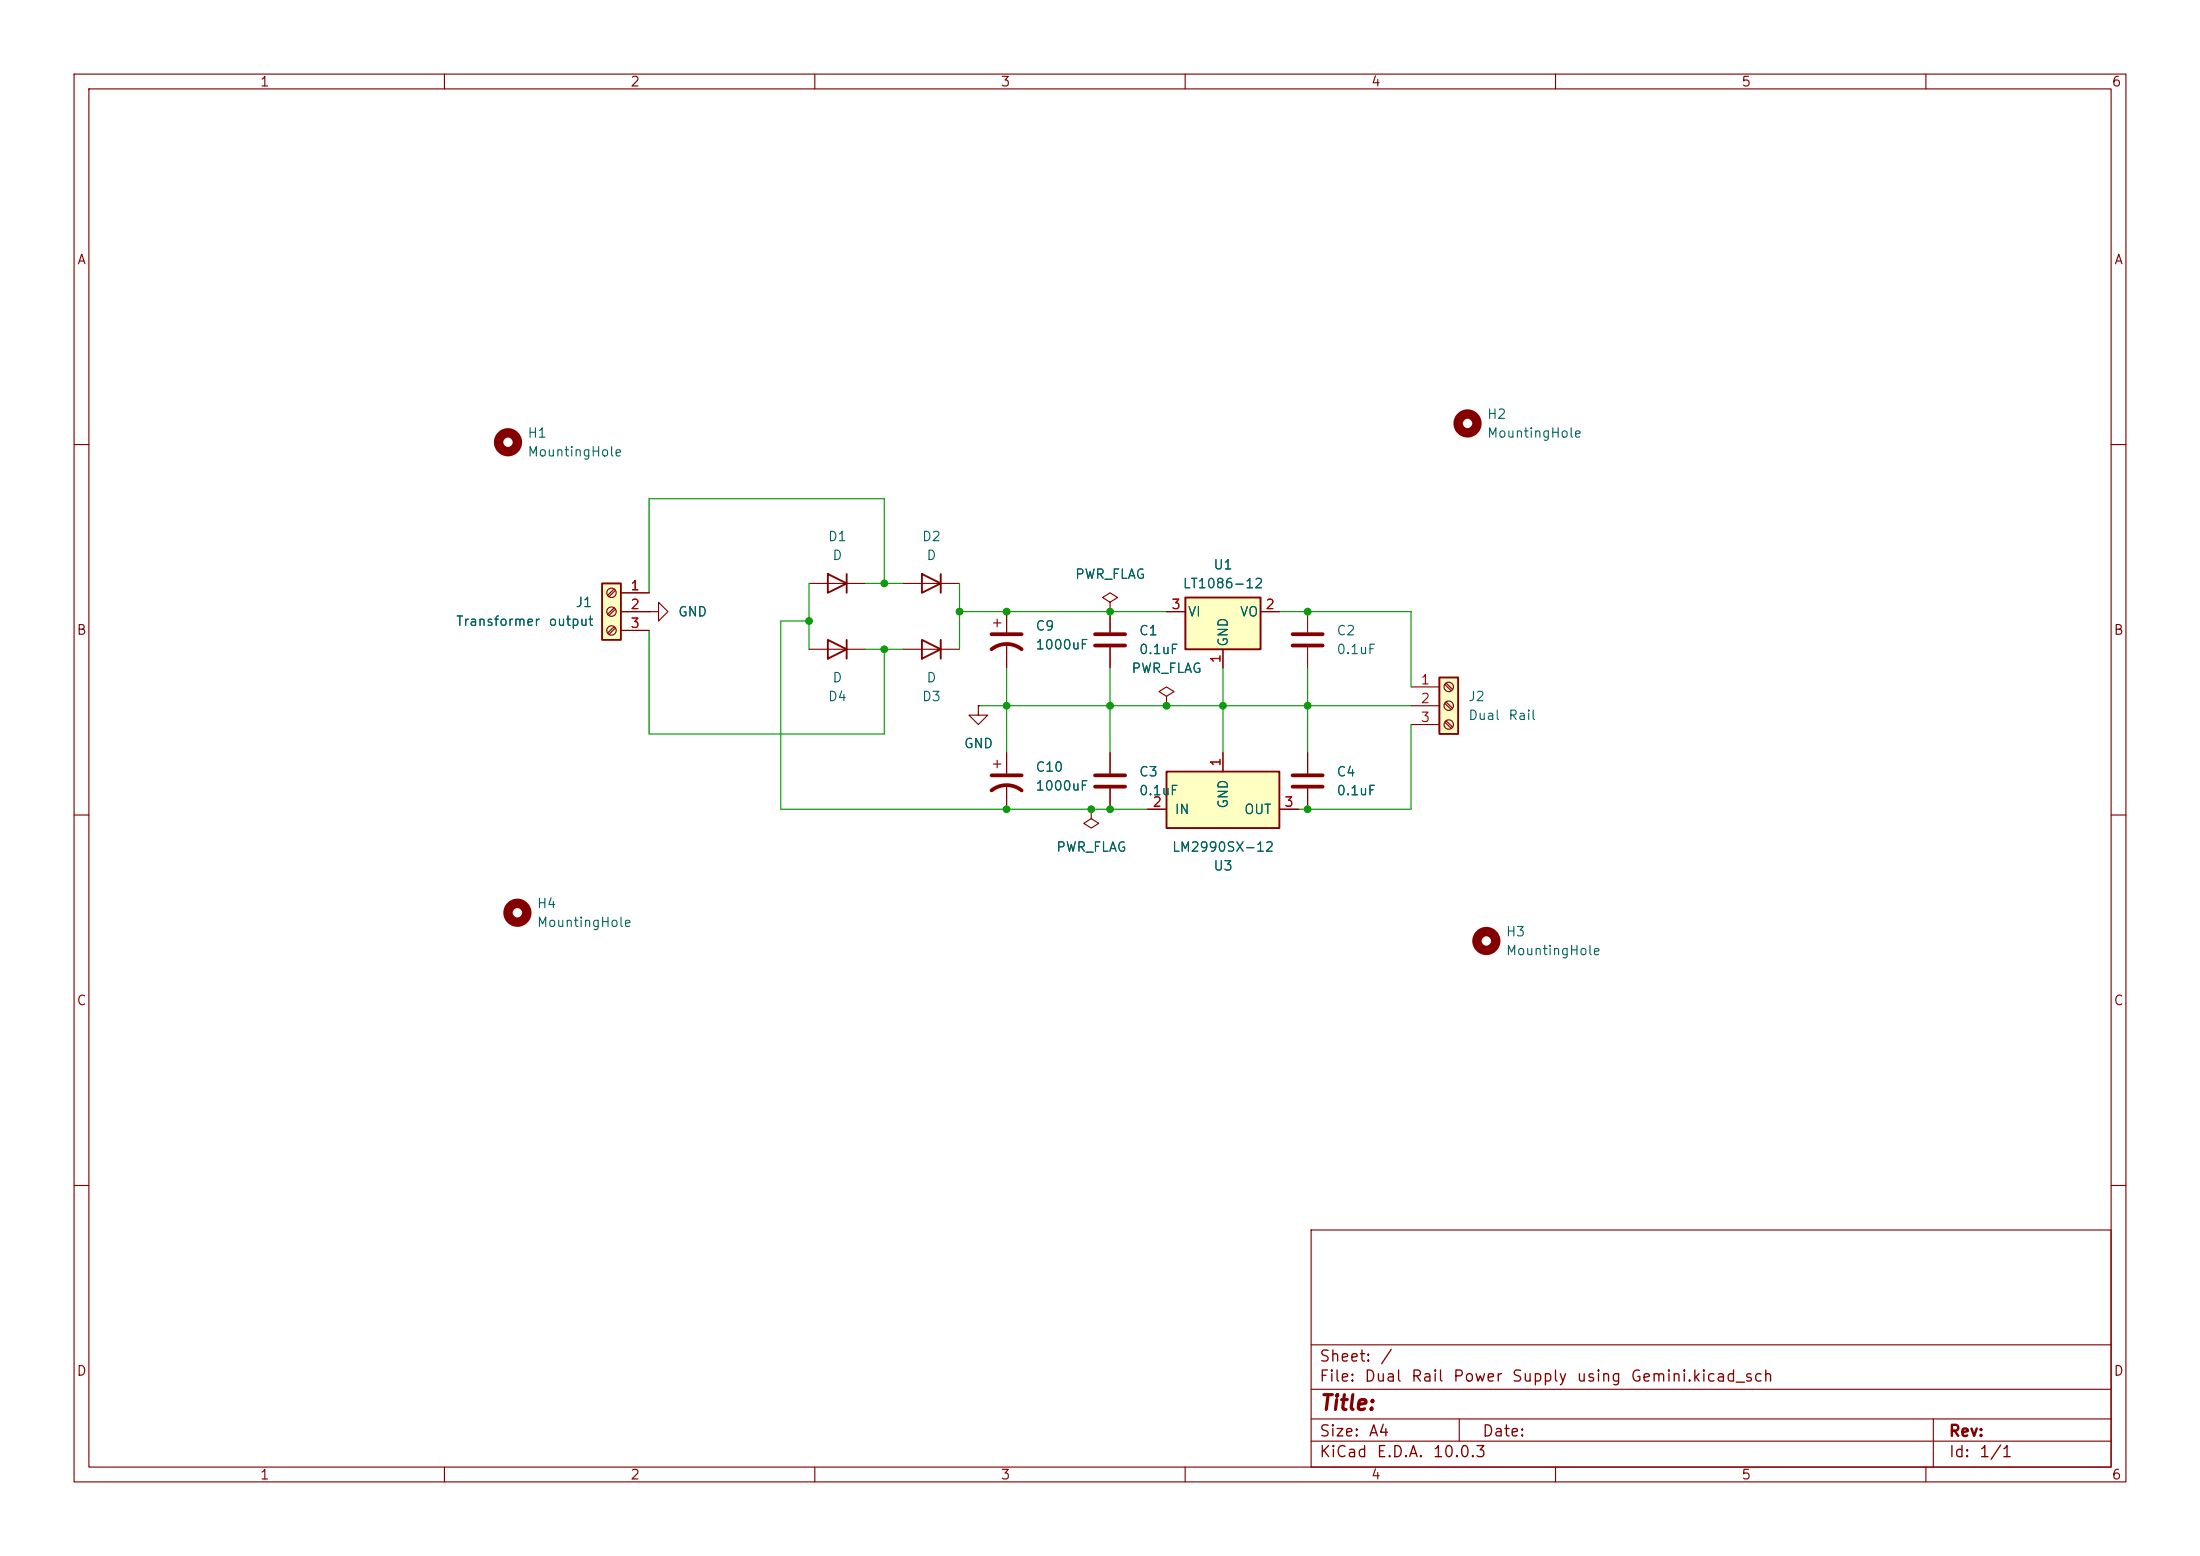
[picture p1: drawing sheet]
(kicad_sch
 (version 20260306)
 (generator "eeschema")
 (generator_version "10.0")
 (paper "A4")
 (lib_symbols
  (symbol "Connector:Screw_Terminal_01x03"
   (pin_names
    (offset 1.016) (hide yes)) (exclude_from_sim no) (in_bom yes) (on_board yes)
   (in_pos_files yes)
   (duplicate_pin_numbers_are_jumpers no)
   (property "Reference" "J" (at 0 5.08 0) (show_name no) (do_not_autoplace no) (effects (font (size 1.27 1.27))))
   (property "Value" "Screw_Terminal_01x03" (at 0 -5.08 0) (show_name no) (do_not_autoplace no) (effects (font (size 1.27 1.27))))
   (property "Footprint" "" (at 0 0 0) (show_name no) (do_not_autoplace no) (hide yes) (effects (font (size 1.27 1.27))))
   (property "Datasheet" "" (at 0 0 0) (show_name no) (do_not_autoplace no) (hide yes) (effects (font (size 1.27 1.27))))
   (property "Description" "Generic screw terminal, single row, 01x03, script generated (kicad-library-utils/schlib/autogen/connector/)" (at 0 0 0) (show_name no) (do_not_autoplace no) (hide yes) (effects (font (size 1.27 1.27))))
   (symbol "Screw_Terminal_01x03_1_1"
    (rectangle (start -1.27 3.81) (end 1.27 -3.81) (stroke (width 0.254) (type default)) (fill (type background)))
    (polyline (pts (xy -0.5334 2.8702) (xy 0.3302 2.032)) (stroke (width 0.1524) (type default)) (fill (type none)))
    (polyline (pts (xy -0.5334 0.3302) (xy 0.3302 -0.508)) (stroke (width 0.1524) (type default)) (fill (type none)))
    (polyline (pts (xy -0.5334 -2.2098) (xy 0.3302 -3.048)) (stroke (width 0.1524) (type default)) (fill (type none)))
    (polyline (pts (xy -0.3556 3.048) (xy 0.508 2.2098)) (stroke (width 0.1524) (type default)) (fill (type none)))
    (polyline (pts (xy -0.3556 0.508) (xy 0.508 -0.3302)) (stroke (width 0.1524) (type default)) (fill (type none)))
    (polyline (pts (xy -0.3556 -2.032) (xy 0.508 -2.8702)) (stroke (width 0.1524) (type default)) (fill (type none)))
    (circle (center 0 2.54) (radius 0.635) (stroke (width 0.1524) (type default)) (fill (type none)))
    (circle (center 0 0) (radius 0.635) (stroke (width 0.1524) (type default)) (fill (type none)))
    (circle (center 0 -2.54) (radius 0.635) (stroke (width 0.1524) (type default)) (fill (type none)))
    (pin passive line (at -5.08 2.54 0) (length 3.81) (name "Pin_1" (effects (font (size 1.27 1.27)))) (number "1" (effects (font (size 1.27 1.27)))))
    (pin passive line (at -5.08 0 0) (length 3.81) (name "Pin_2" (effects (font (size 1.27 1.27)))) (number "2" (effects (font (size 1.27 1.27)))))
    (pin passive line (at -5.08 -2.54 0) (length 3.81) (name "Pin_3" (effects (font (size 1.27 1.27)))) (number "3" (effects (font (size 1.27 1.27))))))
   (embedded_fonts no))
  (symbol "Device:C"
   (pin_numbers (hide yes))
   (pin_names
    (offset 0.254)) (exclude_from_sim no) (in_bom yes) (on_board yes)
   (in_pos_files yes)
   (duplicate_pin_numbers_are_jumpers no)
   (property "Reference" "C" (at 0.635 2.54 0) (show_name no) (do_not_autoplace no) (effects (font (size 1.27 1.27)) (justify left)))
   (property "Value" "C" (at 0.635 -2.54 0) (show_name no) (do_not_autoplace no) (effects (font (size 1.27 1.27)) (justify left)))
   (property "Footprint" "" (at 0.9652 -3.81 0) (show_name no) (do_not_autoplace no) (hide yes) (effects (font (size 1.27 1.27))))
   (property "Datasheet" "" (at 0 0 0) (show_name no) (do_not_autoplace no) (hide yes) (effects (font (size 1.27 1.27))))
   (property "Description" "Unpolarized capacitor" (at 0 0 0) (show_name no) (do_not_autoplace no) (hide yes) (effects (font (size 1.27 1.27))))
   (symbol "C_0_1"
    (polyline (pts (xy -2.032 0.762) (xy 2.032 0.762)) (stroke (width 0.508) (type default)) (fill (type none)))
    (polyline (pts (xy -2.032 -0.762) (xy 2.032 -0.762)) (stroke (width 0.508) (type default)) (fill (type none))))
   (symbol "C_1_1"
    (pin passive line (at 0 3.81 270) (length 2.794) (name "" (effects (font (size 1.27 1.27)))) (number "1" (effects (font (size 1.27 1.27)))))
    (pin passive line (at 0 -3.81 90) (length 2.794) (name "" (effects (font (size 1.27 1.27)))) (number "2" (effects (font (size 1.27 1.27))))))
   (embedded_fonts no))
  (symbol "Device:C_Polarized_US"
   (pin_numbers (hide yes))
   (pin_names
    (offset 0.254) (hide yes)) (exclude_from_sim no) (in_bom yes) (on_board yes)
   (in_pos_files yes)
   (duplicate_pin_numbers_are_jumpers no)
   (property "Reference" "C" (at 0.635 2.54 0) (show_name no) (do_not_autoplace no) (effects (font (size 1.27 1.27)) (justify left)))
   (property "Value" "C_Polarized_US" (at 0.635 -2.54 0) (show_name no) (do_not_autoplace no) (effects (font (size 1.27 1.27)) (justify left)))
   (property "Footprint" "" (at 0 0 0) (show_name no) (do_not_autoplace no) (hide yes) (effects (font (size 1.27 1.27))))
   (property "Datasheet" "" (at 0 0 0) (show_name no) (do_not_autoplace no) (hide yes) (effects (font (size 1.27 1.27))))
   (property "Description" "Polarized capacitor, US symbol" (at 0 0 0) (show_name no) (do_not_autoplace no) (hide yes) (effects (font (size 1.27 1.27))))
   (symbol "C_Polarized_US_0_1"
    (polyline (pts (xy -2.032 0.762) (xy 2.032 0.762)) (stroke (width 0.508) (type default)) (fill (type none)))
    (polyline (pts (xy -1.778 2.286) (xy -0.762 2.286)) (stroke (width 0) (type default)) (fill (type none)))
    (polyline (pts (xy -1.27 1.778) (xy -1.27 2.794)) (stroke (width 0) (type default)) (fill (type none)))
    (arc (start -2.032 -1.27) (mid 0 -0.5572) (end 2.032 -1.27) (stroke (width 0.508) (type default)) (fill (type none))))
   (symbol "C_Polarized_US_1_1"
    (pin passive line (at 0 3.81 270) (length 2.794) (name "" (effects (font (size 1.27 1.27)))) (number "1" (effects (font (size 1.27 1.27)))))
    (pin passive line (at 0 -3.81 90) (length 3.302) (name "" (effects (font (size 1.27 1.27)))) (number "2" (effects (font (size 1.27 1.27))))))
   (embedded_fonts no))
  (symbol "Device:D"
   (pin_numbers (hide yes))
   (pin_names
    (offset 1.016) (hide yes)) (exclude_from_sim no) (in_bom yes) (on_board yes)
   (in_pos_files yes)
   (duplicate_pin_numbers_are_jumpers no)
   (property "Reference" "D" (at 0 2.54 0) (show_name no) (do_not_autoplace no) (effects (font (size 1.27 1.27))))
   (property "Value" "D" (at 0 -2.54 0) (show_name no) (do_not_autoplace no) (effects (font (size 1.27 1.27))))
   (property "Footprint" "" (at 0 0 0) (show_name no) (do_not_autoplace no) (hide yes) (effects (font (size 1.27 1.27))))
   (property "Datasheet" "" (at 0 0 0) (show_name no) (do_not_autoplace no) (hide yes) (effects (font (size 1.27 1.27))))
   (property "Description" "Diode" (at 0 0 0) (show_name no) (do_not_autoplace no) (hide yes) (effects (font (size 1.27 1.27))))
   (property "Sim.Device" "D" (at 0 0 0) (show_name no) (do_not_autoplace no) (hide yes) (effects (font (size 1.27 1.27))))
   (property "Sim.Pins" "1=K 2=A" (at 0 0 0) (show_name no) (do_not_autoplace no) (hide yes) (effects (font (size 1.27 1.27))))
   (symbol "D_0_1"
    (polyline (pts (xy -1.27 1.27) (xy -1.27 -1.27)) (stroke (width 0.254) (type default)) (fill (type none)))
    (polyline (pts (xy 1.27 1.27) (xy 1.27 -1.27) (xy -1.27 0) (xy 1.27 1.27)) (stroke (width 0.254) (type default)) (fill (type none)))
    (polyline (pts (xy 1.27 0) (xy -1.27 0)) (stroke (width 0) (type default)) (fill (type none))))
   (symbol "D_1_1"
    (pin passive line (at -3.81 0 0) (length 2.54) (name "K" (effects (font (size 1.27 1.27)))) (number "1" (effects (font (size 1.27 1.27)))))
    (pin passive line (at 3.81 0 180) (length 2.54) (name "A" (effects (font (size 1.27 1.27)))) (number "2" (effects (font (size 1.27 1.27))))))
   (embedded_fonts no))
  (symbol "Mechanical:MountingHole"
   (pin_names
    (offset 1.016)) (exclude_from_sim no) (in_bom no) (on_board yes)
   (in_pos_files yes)
   (duplicate_pin_numbers_are_jumpers no)
   (property "Reference" "H" (at 0 5.08 0) (show_name no) (do_not_autoplace no) (effects (font (size 1.27 1.27))))
   (property "Value" "MountingHole" (at 0 3.175 0) (show_name no) (do_not_autoplace no) (effects (font (size 1.27 1.27))))
   (property "Footprint" "" (at 0 0 0) (show_name no) (do_not_autoplace no) (hide yes) (effects (font (size 1.27 1.27))))
   (property "Datasheet" "" (at 0 0 0) (show_name no) (do_not_autoplace no) (hide yes) (effects (font (size 1.27 1.27))))
   (property "Description" "Mounting Hole without connection" (at 0 0 0) (show_name no) (do_not_autoplace no) (hide yes) (effects (font (size 1.27 1.27))))
   (symbol "MountingHole_0_1"
    (circle (center 0 0) (radius 1.27) (stroke (width 1.27) (type default)) (fill (type none))))
   (embedded_fonts no))
  (symbol "Regulator_Linear:LM2990SX-12"
   (pin_names
    (offset 1.016)) (exclude_from_sim no) (in_bom yes) (on_board yes)
   (in_pos_files yes)
   (duplicate_pin_numbers_are_jumpers no)
   (property "Reference" "U" (at -7.874 4.064 0) (show_name no) (do_not_autoplace no) (effects (font (size 1.27 1.27)) (justify left)))
   (property "Value" "LM2990SX-12" (at -3.048 4.064 0) (show_name no) (do_not_autoplace no) (effects (font (size 1.27 1.27)) (justify left)))
   (property "Footprint" "" (at 0 -10.16 0) (show_name no) (do_not_autoplace no) (hide yes) (effects (font (size 1.27 1.27))))
   (property "Datasheet" "http://www.ti.com/lit/ds/symlink/lm2990.pdf" (at -31.75 19.05 0) (show_name no) (do_not_autoplace no) (hide yes) (effects (font (size 1.27 1.27))))
   (property "Description" "Three termianl low-dropout 1A negative voltage regulator, Input -6V to -26V, Out -12V" (at 0 0 0) (show_name no) (do_not_autoplace no) (hide yes) (effects (font (size 1.27 1.27))))
   (symbol "LM2990SX-12_0_1"
    (rectangle (start -7.62 2.54) (end 7.62 -5.08) (stroke (width 0.254) (type default)) (fill (type background))))
   (symbol "LM2990SX-12_1_1"
    (pin power_in line (at 0 -7.62 90) (length 2.54) (name "GND" (effects (font (size 1.27 1.27)))) (number "1" (effects (font (size 1.27 1.27)))))
    (pin power_in line (at -10.16 0 0) (length 2.54) (name "IN" (effects (font (size 1.27 1.27)))) (number "2" (effects (font (size 1.27 1.27)))))
    (pin power_out line (at 10.16 0 180) (length 2.54) (name "OUT" (effects (font (size 1.27 1.27)))) (number "3" (effects (font (size 1.27 1.27))))))
   (embedded_fonts no))
  (symbol "Regulator_Linear:LT1086-12"
   (pin_names
    (offset 0.254)) (exclude_from_sim no) (in_bom yes) (on_board yes)
   (in_pos_files yes)
   (duplicate_pin_numbers_are_jumpers no)
   (property "Reference" "U" (at -3.81 3.175 0) (show_name no) (do_not_autoplace no) (effects (font (size 1.27 1.27))))
   (property "Value" "LT1086-12" (at 0 3.175 0) (show_name no) (do_not_autoplace no) (effects (font (size 1.27 1.27)) (justify left)))
   (property "Footprint" "" (at 0 6.35 0) (show_name no) (do_not_autoplace no) (hide yes) (effects (font (size 1.27 1.27)
    (italic yes))))
   (property "Datasheet" "https://www.analog.com/media/en/technical-documentation/data-sheets/1086ffs.pdf" (at 0 0 0) (show_name no) (do_not_autoplace no) (hide yes) (effects (font (size 1.27 1.27))))
   (property "Description" "1.5A 25V LDO Linear Regulator, Fixed Output 12V, TO-220/TO-263" (at 0 0 0) (show_name no) (do_not_autoplace no) (hide yes) (effects (font (size 1.27 1.27))))
   (symbol "LT1086-12_0_1"
    (rectangle (start -5.08 1.905) (end 5.08 -5.08) (stroke (width 0.254) (type default)) (fill (type background))))
   (symbol "LT1086-12_1_1"
    (pin power_in line (at 0 -7.62 90) (length 2.54) (name "GND" (effects (font (size 1.27 1.27)))) (number "1" (effects (font (size 1.27 1.27)))))
    (pin power_out line (at 7.62 0 180) (length 2.54) (name "VO" (effects (font (size 1.27 1.27)))) (number "2" (effects (font (size 1.27 1.27)))))
    (pin power_in line (at -7.62 0 0) (length 2.54) (name "VI" (effects (font (size 1.27 1.27)))) (number "3" (effects (font (size 1.27 1.27))))))
   (embedded_fonts no))
  (symbol "power:GND"
   (power global)
   (pin_numbers (hide yes))
   (pin_names
    (offset 0) (hide yes)) (exclude_from_sim no) (in_bom yes) (on_board yes)
   (in_pos_files yes)
   (duplicate_pin_numbers_are_jumpers no)
   (property "Reference" "#PWR" (at 0 -6.35 0) (show_name no) (do_not_autoplace no) (hide yes) (effects (font (size 1.27 1.27))))
   (property "Value" "GND" (at 0 -3.81 0) (show_name no) (do_not_autoplace no) (effects (font (size 1.27 1.27))))
   (property "Footprint" "" (at 0 0 0) (show_name no) (do_not_autoplace no) (hide yes) (effects (font (size 1.27 1.27))))
   (property "Datasheet" "" (at 0 0 0) (show_name no) (do_not_autoplace no) (hide yes) (effects (font (size 1.27 1.27))))
   (property "Description" "Power symbol creates a global label with name \"GND\" , ground" (at 0 0 0) (show_name no) (do_not_autoplace no) (hide yes) (effects (font (size 1.27 1.27))))
   (symbol "GND_0_1"
    (polyline (pts (xy 0 0) (xy 0 -1.27) (xy 1.27 -1.27) (xy 0 -2.54) (xy -1.27 -1.27) (xy 0 -1.27)) (stroke (width 0) (type default)) (fill (type none))))
   (symbol "GND_1_1"
    (pin power_in line (at 0 0 270) (length 0) (name "" (effects (font (size 1.27 1.27)))) (number "1" (effects (font (size 1.27 1.27))))))
   (embedded_fonts no))
  (symbol "power:PWR_FLAG"
   (power global)
   (pin_numbers (hide yes))
   (pin_names
    (offset 0) (hide yes)) (exclude_from_sim no) (in_bom yes) (on_board yes)
   (in_pos_files yes)
   (duplicate_pin_numbers_are_jumpers no)
   (property "Reference" "#FLG" (at 0 1.905 0) (show_name no) (do_not_autoplace no) (hide yes) (effects (font (size 1.27 1.27))))
   (property "Value" "PWR_FLAG" (at 0 3.81 0) (show_name no) (do_not_autoplace no) (effects (font (size 1.27 1.27))))
   (property "Footprint" "" (at 0 0 0) (show_name no) (do_not_autoplace no) (hide yes) (effects (font (size 1.27 1.27))))
   (property "Datasheet" "" (at 0 0 0) (show_name no) (do_not_autoplace no) (hide yes) (effects (font (size 1.27 1.27))))
   (property "Description" "Special symbol for telling ERC where power comes from" (at 0 0 0) (show_name no) (do_not_autoplace no) (hide yes) (effects (font (size 1.27 1.27))))
   (symbol "PWR_FLAG_0_0"
    (pin power_out line (at 0 0 90) (length 0) (name "" (effects (font (size 1.27 1.27)))) (number "1" (effects (font (size 1.27 1.27))))))
   (symbol "PWR_FLAG_0_1"
    (polyline (pts (xy 0 0) (xy 0 1.27) (xy -1.016 1.905) (xy 0 2.54) (xy 1.016 1.905) (xy 0 1.27)) (stroke (width 0) (type default)) (fill (type none))))
   (embedded_fonts no)))
 (junction
  (at 119.38 87.63)
  (diameter 0)
  (color 0 0 0 0))
 (junction
  (at 176.53 82.55)
  (diameter 0)
  (color 0 0 0 0))
 (junction
  (at 149.86 82.55)
  (diameter 0)
  (color 0 0 0 0))
 (junction
  (at 165.1 95.25)
  (diameter 0)
  (color 0 0 0 0))
 (junction
  (at 157.48 95.25)
  (diameter 0)
  (color 0 0 0 0))
 (junction
  (at 149.86 109.22)
  (diameter 0)
  (color 0 0 0 0))
 (junction
  (at 135.89 95.25)
  (diameter 0)
  (color 0 0 0 0))
 (junction
  (at 135.89 109.22)
  (diameter 0)
  (color 0 0 0 0))
 (junction
  (at 176.53 109.22)
  (diameter 0)
  (color 0 0 0 0))
 (junction
  (at 176.53 95.25)
  (diameter 0)
  (color 0 0 0 0))
 (junction
  (at 109.22 83.82)
  (diameter 0)
  (color 0 0 0 0))
 (junction
  (at 147.32 109.22)
  (diameter 0)
  (color 0 0 0 0))
 (junction
  (at 129.54 82.55)
  (diameter 0)
  (color 0 0 0 0))
 (junction
  (at 149.86 95.25)
  (diameter 0)
  (color 0 0 0 0))
 (junction
  (at 135.89 82.55)
  (diameter 0)
  (color 0 0 0 0))
 (junction
  (at 119.38 78.74)
  (diameter 0)
  (color 0 0 0 0))
 (wire
  (pts (xy 172.72 82.55) (xy 176.53 82.55))
  (stroke (width 0) (type default)))
 (wire
  (pts (xy 165.1 90.17) (xy 165.1 95.25))
  (stroke (width 0) (type default)))
 (wire
  (pts (xy 135.89 109.22) (xy 105.41 109.22))
  (stroke (width 0) (type default)))
 (wire
  (pts (xy 119.38 87.63) (xy 121.92 87.63))
  (stroke (width 0) (type default)))
 (wire
  (pts (xy 176.53 90.17) (xy 176.53 95.25))
  (stroke (width 0) (type default)))
 (wire
  (pts (xy 109.22 78.74) (xy 109.22 83.82))
  (stroke (width 0) (type default)))
 (wire
  (pts (xy 149.86 95.25) (xy 157.48 95.25))
  (stroke (width 0) (type default)))
 (wire
  (pts (xy 176.53 95.25) (xy 176.53 101.6))
  (stroke (width 0) (type default)))
 (wire
  (pts (xy 135.89 82.55) (xy 149.86 82.55))
  (stroke (width 0) (type default)))
 (wire
  (pts (xy 87.63 67.31) (xy 119.38 67.31))
  (stroke (width 0) (type default)))
 (wire
  (pts (xy 129.54 78.74) (xy 129.54 82.55))
  (stroke (width 0) (type default)))
 (wire
  (pts (xy 149.86 82.55) (xy 157.48 82.55))
  (stroke (width 0) (type default)))
 (wire
  (pts (xy 129.54 82.55) (xy 129.54 87.63))
  (stroke (width 0) (type default)))
 (wire
  (pts (xy 105.41 83.82) (xy 109.22 83.82))
  (stroke (width 0) (type default)))
 (wire
  (pts (xy 190.5 92.71) (xy 190.5 82.55))
  (stroke (width 0) (type default)))
 (wire
  (pts (xy 176.53 109.22) (xy 175.26 109.22))
  (stroke (width 0) (type default)))
 (wire
  (pts (xy 190.5 97.79) (xy 190.5 109.22))
  (stroke (width 0) (type default)))
 (wire
  (pts (xy 149.86 90.17) (xy 149.86 95.25))
  (stroke (width 0) (type default)))
 (wire
  (pts (xy 87.63 99.06) (xy 119.38 99.06))
  (stroke (width 0) (type default)))
 (wire
  (pts (xy 165.1 95.25) (xy 176.53 95.25))
  (stroke (width 0) (type default)))
 (wire
  (pts (xy 165.1 95.25) (xy 165.1 101.6))
  (stroke (width 0) (type default)))
 (wire
  (pts (xy 157.48 95.25) (xy 165.1 95.25))
  (stroke (width 0) (type default)))
 (wire
  (pts (xy 176.53 82.55) (xy 190.5 82.55))
  (stroke (width 0) (type default)))
 (wire
  (pts (xy 116.84 78.74) (xy 119.38 78.74))
  (stroke (width 0) (type default)))
 (wire
  (pts (xy 149.86 109.22) (xy 154.94 109.22))
  (stroke (width 0) (type default)))
 (wire
  (pts (xy 87.63 80.01) (xy 87.63 67.31))
  (stroke (width 0) (type default)))
 (wire
  (pts (xy 135.89 90.17) (xy 135.89 95.25))
  (stroke (width 0) (type default)))
 (wire
  (pts (xy 119.38 78.74) (xy 121.92 78.74))
  (stroke (width 0) (type default)))
 (wire
  (pts (xy 176.53 95.25) (xy 190.5 95.25))
  (stroke (width 0) (type default)))
 (wire
  (pts (xy 135.89 95.25) (xy 149.86 95.25))
  (stroke (width 0) (type default)))
 (wire
  (pts (xy 119.38 87.63) (xy 119.38 99.06))
  (stroke (width 0) (type default)))
 (wire
  (pts (xy 149.86 109.22) (xy 147.32 109.22))
  (stroke (width 0) (type default)))
 (wire
  (pts (xy 132.08 95.25) (xy 135.89 95.25))
  (stroke (width 0) (type default)))
 (wire
  (pts (xy 176.53 109.22) (xy 190.5 109.22))
  (stroke (width 0) (type default)))
 (wire
  (pts (xy 105.41 109.22) (xy 105.41 83.82))
  (stroke (width 0) (type default)))
 (wire
  (pts (xy 129.54 82.55) (xy 135.89 82.55))
  (stroke (width 0) (type default)))
 (wire
  (pts (xy 119.38 67.31) (xy 119.38 78.74))
  (stroke (width 0) (type default)))
 (wire
  (pts (xy 135.89 95.25) (xy 135.89 101.6))
  (stroke (width 0) (type default)))
 (wire
  (pts (xy 87.63 85.09) (xy 87.63 99.06))
  (stroke (width 0) (type default)))
 (wire
  (pts (xy 147.32 109.22) (xy 135.89 109.22))
  (stroke (width 0) (type default)))
 (wire
  (pts (xy 109.22 83.82) (xy 109.22 87.63))
  (stroke (width 0) (type default)))
 (wire
  (pts (xy 149.86 95.25) (xy 149.86 101.6))
  (stroke (width 0) (type default)))
 (wire
  (pts (xy 116.84 87.63) (xy 119.38 87.63))
  (stroke (width 0) (type default)))
 (symbol
  (lib_id "Device:D")
  (at 125.73 87.63 180)
  (unit 1)
  (body_style 1)
  (exclude_from_sim no)
  (in_bom yes)
  (on_board yes)
  (in_pos_files yes)
  (dnp no)
  (property "Reference" "D3" (at 125.73 93.98 0) (show_name no) (do_not_autoplace no) (effects (font (size 1.27 1.27))))
  (property "Value" "D" (at 125.73 91.44 0) (show_name no) (do_not_autoplace no) (effects (font (size 1.27 1.27))))
  (property "Footprint" "Diode_SMD:D_SMA" (at 125.73 87.63 0) (hide yes) (show_name no) (do_not_autoplace no) (effects (font (size 1.27 1.27))))
  (property "Datasheet" "" (at 125.73 87.63 0) (hide yes) (show_name no) (do_not_autoplace no) (effects (font (size 1.27 1.27))))
  (property "Description" "Diode" (at 125.73 87.63 0) (hide yes) (show_name no) (do_not_autoplace no) (effects (font (size 1.27 1.27))))
  (property "Sim.Device" "D" (at 125.73 87.63 0) (hide yes) (show_name no) (do_not_autoplace no) (effects (font (size 1.27 1.27))))
  (property "Sim.Pins" "1=K 2=A" (at 125.73 87.63 0) (hide yes) (show_name no) (do_not_autoplace no) (effects (font (size 1.27 1.27))))
  (pin "1")
  (pin "2"))
 (symbol
  (lib_id "Connector:Screw_Terminal_01x03")
  (at 82.55 82.55 0)
  (mirror y)
  (unit 1)
  (body_style 1)
  (exclude_from_sim no)
  (in_bom yes)
  (on_board yes)
  (in_pos_files yes)
  (dnp no)
  (property "Reference" "J1" (at 80.01 81.2799 0) (show_name no) (do_not_autoplace no) (effects (font (size 1.27 1.27)) (justify left)))
  (property "Value" "Transformer output" (at 80.01 83.8199 0) (show_name no) (do_not_autoplace no) (effects (font (size 1.27 1.27)) (justify left)))
  (property "Footprint" "TerminalBlock_Phoenix:TerminalBlock_Phoenix_MKDS-1,5-3-5.08_1x03_P5.08mm_Horizontal" (at 82.55 82.55 0) (hide yes) (show_name no) (do_not_autoplace no) (effects (font (size 1.27 1.27))))
  (property "Datasheet" "" (at 82.55 82.55 0) (hide yes) (show_name no) (do_not_autoplace no) (effects (font (size 1.27 1.27))))
  (property "Description" "Generic screw terminal, single row, 01x03, script generated (kicad-library-utils/schlib/autogen/connector/)" (at 82.55 82.55 0) (hide yes) (show_name no) (do_not_autoplace no) (effects (font (size 1.27 1.27))))
  (pin "1")
  (pin "3")
  (pin "2"))
 (symbol
  (lib_id "Regulator_Linear:LT1086-12")
  (at 165.1 82.55 0)
  (unit 1)
  (body_style 1)
  (exclude_from_sim no)
  (in_bom yes)
  (on_board yes)
  (in_pos_files yes)
  (dnp no)
  (fields_autoplaced yes)
  (property "Reference" "U1" (at 165.1 76.2 0) (show_name no) (do_not_autoplace no) (effects (font (size 1.27 1.27))))
  (property "Value" "LT1086-12" (at 165.1 78.74 0) (show_name no) (do_not_autoplace no) (effects (font (size 1.27 1.27))))
  (property "Footprint" "Package_TO_SOT_SMD:TO-252-2" (at 165.1 76.2 0) (hide yes) (show_name no) (do_not_autoplace no) (effects (font (size 1.27 1.27)
    (italic yes))))
  (property "Datasheet" "https://www.analog.com/media/en/technical-documentation/data-sheets/1086ffs.pdf" (at 165.1 82.55 0) (hide yes) (show_name no) (do_not_autoplace no) (effects (font (size 1.27 1.27))))
  (property "Description" "1.5A 25V LDO Linear Regulator, Fixed Output 12V, TO-220/TO-263" (at 165.1 82.55 0) (hide yes) (show_name no) (do_not_autoplace no) (effects (font (size 1.27 1.27))))
  (pin "1")
  (pin "3")
  (pin "2"))
 (symbol
  (lib_id "Connector:Screw_Terminal_01x03")
  (at 195.58 95.25 0)
  (unit 1)
  (body_style 1)
  (exclude_from_sim no)
  (in_bom yes)
  (on_board yes)
  (in_pos_files yes)
  (dnp no)
  (fields_autoplaced yes)
  (property "Reference" "J2" (at 198.12 93.9799 0) (show_name no) (do_not_autoplace no) (effects (font (size 1.27 1.27)) (justify left)))
  (property "Value" "Dual Rail" (at 198.12 96.5199 0) (show_name no) (do_not_autoplace no) (effects (font (size 1.27 1.27)) (justify left)))
  (property "Footprint" "TerminalBlock_Phoenix:TerminalBlock_Phoenix_MKDS-1,5-3-5.08_1x03_P5.08mm_Horizontal" (at 195.58 95.25 0) (hide yes) (show_name no) (do_not_autoplace no) (effects (font (size 1.27 1.27))))
  (property "Datasheet" "" (at 195.58 95.25 0) (hide yes) (show_name no) (do_not_autoplace no) (effects (font (size 1.27 1.27))))
  (property "Description" "Generic screw terminal, single row, 01x03, script generated (kicad-library-utils/schlib/autogen/connector/)" (at 195.58 95.25 0) (hide yes) (show_name no) (do_not_autoplace no) (effects (font (size 1.27 1.27))))
  (pin "1")
  (pin "3")
  (pin "2"))
 (symbol
  (lib_id "power:GND")
  (at 87.63 82.55 90)
  (unit 1)
  (body_style 1)
  (exclude_from_sim no)
  (in_bom yes)
  (on_board yes)
  (in_pos_files yes)
  (dnp no)
  (fields_autoplaced yes)
  (property "Reference" "#PWR01" (at 93.98 82.55 0) (hide yes) (show_name no) (do_not_autoplace no) (effects (font (size 1.27 1.27))))
  (property "Value" "GND" (at 91.44 82.5499 90) (show_name no) (do_not_autoplace no) (effects (font (size 1.27 1.27)) (justify right)))
  (property "Footprint" "" (at 87.63 82.55 0) (hide yes) (show_name no) (do_not_autoplace no) (effects (font (size 1.27 1.27))))
  (property "Datasheet" "" (at 87.63 82.55 0) (hide yes) (show_name no) (do_not_autoplace no) (effects (font (size 1.27 1.27))))
  (property "Description" "Power symbol creates a global label with name \"GND\" , ground" (at 87.63 82.55 0) (hide yes) (show_name no) (do_not_autoplace no) (effects (font (size 1.27 1.27))))
  (pin "1"))
 (symbol
  (lib_id "Device:C_Polarized_US")
  (at 135.89 86.36 0)
  (unit 1)
  (body_style 1)
  (exclude_from_sim no)
  (in_bom yes)
  (on_board yes)
  (in_pos_files yes)
  (dnp no)
  (fields_autoplaced yes)
  (property "Reference" "C9" (at 139.7 84.4549 0) (show_name no) (do_not_autoplace no) (effects (font (size 1.27 1.27)) (justify left)))
  (property "Value" "1000uF" (at 139.7 86.9949 0) (show_name no) (do_not_autoplace no) (effects (font (size 1.27 1.27)) (justify left)))
  (property "Footprint" "Capacitor_SMD:CP_Elec_10x10.5" (at 135.89 86.36 0) (hide yes) (show_name no) (do_not_autoplace no) (effects (font (size 1.27 1.27))))
  (property "Datasheet" "" (at 135.89 86.36 0) (hide yes) (show_name no) (do_not_autoplace no) (effects (font (size 1.27 1.27))))
  (property "Description" "Polarized capacitor, US symbol" (at 135.89 86.36 0) (hide yes) (show_name no) (do_not_autoplace no) (effects (font (size 1.27 1.27))))
  (pin "1")
  (pin "2"))
 (symbol
  (lib_id "Device:C")
  (at 149.86 86.36 0)
  (unit 1)
  (body_style 1)
  (exclude_from_sim no)
  (in_bom yes)
  (on_board yes)
  (in_pos_files yes)
  (dnp no)
  (fields_autoplaced yes)
  (property "Reference" "C1" (at 153.67 85.0899 0) (show_name no) (do_not_autoplace no) (effects (font (size 1.27 1.27)) (justify left)))
  (property "Value" "0.1uF" (at 153.67 87.6299 0) (show_name no) (do_not_autoplace no) (effects (font (size 1.27 1.27)) (justify left)))
  (property "Footprint" "Capacitor_SMD:C_0805_2012Metric_Pad1.18x1.45mm_HandSolder" (at 150.8252 90.17 0) (hide yes) (show_name no) (do_not_autoplace no) (effects (font (size 1.27 1.27))))
  (property "Datasheet" "" (at 149.86 86.36 0) (hide yes) (show_name no) (do_not_autoplace no) (effects (font (size 1.27 1.27))))
  (property "Description" "Unpolarized capacitor" (at 149.86 86.36 0) (hide yes) (show_name no) (do_not_autoplace no) (effects (font (size 1.27 1.27))))
  (pin "1")
  (pin "2"))
 (symbol
  (lib_id "Regulator_Linear:LM2990SX-12")
  (at 165.1 109.22 0)
  (mirror x)
  (unit 1)
  (body_style 1)
  (exclude_from_sim no)
  (in_bom yes)
  (on_board yes)
  (in_pos_files yes)
  (dnp no)
  (property "Reference" "U3" (at 165.1 116.84 0) (show_name no) (do_not_autoplace no) (effects (font (size 1.27 1.27))))
  (property "Value" "LM2990SX-12" (at 165.1 114.3 0) (show_name no) (do_not_autoplace no) (effects (font (size 1.27 1.27))))
  (property "Footprint" "Package_TO_SOT_SMD:TO-263-3_TabPin2" (at 165.1 99.06 0) (hide yes) (show_name no) (do_not_autoplace no) (effects (font (size 1.27 1.27))))
  (property "Datasheet" "http://www.ti.com/lit/ds/symlink/lm2990.pdf" (at 133.35 128.27 0) (hide yes) (show_name no) (do_not_autoplace no) (effects (font (size 1.27 1.27))))
  (property "Description" "Three termianl low-dropout 1A negative voltage regulator, Input -6V to -26V, Out -12V" (at 165.1 109.22 0) (hide yes) (show_name no) (do_not_autoplace no) (effects (font (size 1.27 1.27))))
  (pin "2")
  (pin "1")
  (pin "3"))
 (symbol
  (lib_id "Mechanical:MountingHole")
  (at 200.66 127 0)
  (unit 1)
  (body_style 1)
  (exclude_from_sim no)
  (in_bom no)
  (on_board yes)
  (in_pos_files yes)
  (dnp no)
  (fields_autoplaced yes)
  (property "Reference" "H3" (at 203.2 125.7299 0) (show_name no) (do_not_autoplace no) (effects (font (size 1.27 1.27)) (justify left)))
  (property "Value" "MountingHole" (at 203.2 128.2699 0) (show_name no) (do_not_autoplace no) (effects (font (size 1.27 1.27)) (justify left)))
  (property "Footprint" "MountingHole:MountingHole_3.2mm_M3" (at 200.66 127 0) (hide yes) (show_name no) (do_not_autoplace no) (effects (font (size 1.27 1.27))))
  (property "Datasheet" "" (at 200.66 127 0) (hide yes) (show_name no) (do_not_autoplace no) (effects (font (size 1.27 1.27))))
  (property "Description" "Mounting Hole without connection" (at 200.66 127 0) (hide yes) (show_name no) (do_not_autoplace no) (effects (font (size 1.27 1.27)))))
 (symbol
  (lib_id "Device:C")
  (at 149.86 105.41 0)
  (unit 1)
  (body_style 1)
  (exclude_from_sim no)
  (in_bom yes)
  (on_board yes)
  (in_pos_files yes)
  (dnp no)
  (fields_autoplaced yes)
  (property "Reference" "C3" (at 153.67 104.1399 0) (show_name no) (do_not_autoplace no) (effects (font (size 1.27 1.27)) (justify left)))
  (property "Value" "0.1uF" (at 153.67 106.6799 0) (show_name no) (do_not_autoplace no) (effects (font (size 1.27 1.27)) (justify left)))
  (property "Footprint" "Capacitor_SMD:C_0805_2012Metric_Pad1.18x1.45mm_HandSolder" (at 150.8252 109.22 0) (hide yes) (show_name no) (do_not_autoplace no) (effects (font (size 1.27 1.27))))
  (property "Datasheet" "" (at 149.86 105.41 0) (hide yes) (show_name no) (do_not_autoplace no) (effects (font (size 1.27 1.27))))
  (property "Description" "Unpolarized capacitor" (at 149.86 105.41 0) (hide yes) (show_name no) (do_not_autoplace no) (effects (font (size 1.27 1.27))))
  (pin "1")
  (pin "2"))
 (symbol
  (lib_id "power:PWR_FLAG")
  (at 147.32 109.22 0)
  (mirror x)
  (unit 1)
  (body_style 1)
  (exclude_from_sim no)
  (in_bom yes)
  (on_board yes)
  (in_pos_files yes)
  (dnp no)
  (property "Reference" "#FLG02" (at 147.32 111.125 0) (hide yes) (show_name no) (do_not_autoplace no) (effects (font (size 1.27 1.27))))
  (property "Value" "PWR_FLAG" (at 147.32 114.3 0) (show_name no) (do_not_autoplace no) (effects (font (size 1.27 1.27))))
  (property "Footprint" "" (at 147.32 109.22 0) (hide yes) (show_name no) (do_not_autoplace no) (effects (font (size 1.27 1.27))))
  (property "Datasheet" "" (at 147.32 109.22 0) (hide yes) (show_name no) (do_not_autoplace no) (effects (font (size 1.27 1.27))))
  (property "Description" "Special symbol for telling ERC where power comes from" (at 147.32 109.22 0) (hide yes) (show_name no) (do_not_autoplace no) (effects (font (size 1.27 1.27))))
  (pin "1"))
 (symbol
  (lib_id "Device:C_Polarized_US")
  (at 135.89 105.41 0)
  (unit 1)
  (body_style 1)
  (exclude_from_sim no)
  (in_bom yes)
  (on_board yes)
  (in_pos_files yes)
  (dnp no)
  (fields_autoplaced yes)
  (property "Reference" "C10" (at 139.7 103.5049 0) (show_name no) (do_not_autoplace no) (effects (font (size 1.27 1.27)) (justify left)))
  (property "Value" "1000uF" (at 139.7 106.0449 0) (show_name no) (do_not_autoplace no) (effects (font (size 1.27 1.27)) (justify left)))
  (property "Footprint" "Capacitor_SMD:CP_Elec_10x10.5" (at 135.89 105.41 0) (hide yes) (show_name no) (do_not_autoplace no) (effects (font (size 1.27 1.27))))
  (property "Datasheet" "" (at 135.89 105.41 0) (hide yes) (show_name no) (do_not_autoplace no) (effects (font (size 1.27 1.27))))
  (property "Description" "Polarized capacitor, US symbol" (at 135.89 105.41 0) (hide yes) (show_name no) (do_not_autoplace no) (effects (font (size 1.27 1.27))))
  (pin "1")
  (pin "2"))
 (symbol
  (lib_id "Mechanical:MountingHole")
  (at 68.58 59.69 0)
  (unit 1)
  (body_style 1)
  (exclude_from_sim no)
  (in_bom no)
  (on_board yes)
  (in_pos_files yes)
  (dnp no)
  (fields_autoplaced yes)
  (property "Reference" "H1" (at 71.12 58.4199 0) (show_name no) (do_not_autoplace no) (effects (font (size 1.27 1.27)) (justify left)))
  (property "Value" "MountingHole" (at 71.12 60.9599 0) (show_name no) (do_not_autoplace no) (effects (font (size 1.27 1.27)) (justify left)))
  (property "Footprint" "MountingHole:MountingHole_3.2mm_M3" (at 68.58 59.69 0) (hide yes) (show_name no) (do_not_autoplace no) (effects (font (size 1.27 1.27))))
  (property "Datasheet" "" (at 68.58 59.69 0) (hide yes) (show_name no) (do_not_autoplace no) (effects (font (size 1.27 1.27))))
  (property "Description" "Mounting Hole without connection" (at 68.58 59.69 0) (hide yes) (show_name no) (do_not_autoplace no) (effects (font (size 1.27 1.27)))))
 (symbol
  (lib_id "Mechanical:MountingHole")
  (at 69.85 123.19 0)
  (unit 1)
  (body_style 1)
  (exclude_from_sim no)
  (in_bom no)
  (on_board yes)
  (in_pos_files yes)
  (dnp no)
  (fields_autoplaced yes)
  (property "Reference" "H4" (at 72.39 121.9199 0) (show_name no) (do_not_autoplace no) (effects (font (size 1.27 1.27)) (justify left)))
  (property "Value" "MountingHole" (at 72.39 124.4599 0) (show_name no) (do_not_autoplace no) (effects (font (size 1.27 1.27)) (justify left)))
  (property "Footprint" "MountingHole:MountingHole_3.2mm_M3" (at 69.85 123.19 0) (hide yes) (show_name no) (do_not_autoplace no) (effects (font (size 1.27 1.27))))
  (property "Datasheet" "" (at 69.85 123.19 0) (hide yes) (show_name no) (do_not_autoplace no) (effects (font (size 1.27 1.27))))
  (property "Description" "Mounting Hole without connection" (at 69.85 123.19 0) (hide yes) (show_name no) (do_not_autoplace no) (effects (font (size 1.27 1.27)))))
 (symbol
  (lib_id "Device:D")
  (at 125.73 78.74 0)
  (mirror y)
  (unit 1)
  (body_style 1)
  (exclude_from_sim no)
  (in_bom yes)
  (on_board yes)
  (in_pos_files yes)
  (dnp no)
  (fields_autoplaced yes)
  (property "Reference" "D2" (at 125.73 72.39 0) (show_name no) (do_not_autoplace no) (effects (font (size 1.27 1.27))))
  (property "Value" "D" (at 125.73 74.93 0) (show_name no) (do_not_autoplace no) (effects (font (size 1.27 1.27))))
  (property "Footprint" "Diode_SMD:D_SMA" (at 125.73 78.74 0) (hide yes) (show_name no) (do_not_autoplace no) (effects (font (size 1.27 1.27))))
  (property "Datasheet" "" (at 125.73 78.74 0) (hide yes) (show_name no) (do_not_autoplace no) (effects (font (size 1.27 1.27))))
  (property "Description" "Diode" (at 125.73 78.74 0) (hide yes) (show_name no) (do_not_autoplace no) (effects (font (size 1.27 1.27))))
  (property "Sim.Device" "D" (at 125.73 78.74 0) (hide yes) (show_name no) (do_not_autoplace no) (effects (font (size 1.27 1.27))))
  (property "Sim.Pins" "1=K 2=A" (at 125.73 78.74 0) (hide yes) (show_name no) (do_not_autoplace no) (effects (font (size 1.27 1.27))))
  (pin "1")
  (pin "2"))
 (symbol
  (lib_id "power:PWR_FLAG")
  (at 149.86 82.55 0)
  (unit 1)
  (body_style 1)
  (exclude_from_sim no)
  (in_bom yes)
  (on_board yes)
  (in_pos_files yes)
  (dnp no)
  (fields_autoplaced yes)
  (property "Reference" "#FLG01" (at 149.86 80.645 0) (hide yes) (show_name no) (do_not_autoplace no) (effects (font (size 1.27 1.27))))
  (property "Value" "PWR_FLAG" (at 149.86 77.47 0) (show_name no) (do_not_autoplace no) (effects (font (size 1.27 1.27))))
  (property "Footprint" "" (at 149.86 82.55 0) (hide yes) (show_name no) (do_not_autoplace no) (effects (font (size 1.27 1.27))))
  (property "Datasheet" "" (at 149.86 82.55 0) (hide yes) (show_name no) (do_not_autoplace no) (effects (font (size 1.27 1.27))))
  (property "Description" "Special symbol for telling ERC where power comes from" (at 149.86 82.55 0) (hide yes) (show_name no) (do_not_autoplace no) (effects (font (size 1.27 1.27))))
  (pin "1"))
 (symbol
  (lib_id "Device:D")
  (at 113.03 87.63 180)
  (unit 1)
  (body_style 1)
  (exclude_from_sim no)
  (in_bom yes)
  (on_board yes)
  (in_pos_files yes)
  (dnp no)
  (property "Reference" "D4" (at 113.03 93.98 0) (show_name no) (do_not_autoplace no) (effects (font (size 1.27 1.27))))
  (property "Value" "D" (at 113.03 91.44 0) (show_name no) (do_not_autoplace no) (effects (font (size 1.27 1.27))))
  (property "Footprint" "Diode_SMD:D_SMA" (at 113.03 87.63 0) (hide yes) (show_name no) (do_not_autoplace no) (effects (font (size 1.27 1.27))))
  (property "Datasheet" "" (at 113.03 87.63 0) (hide yes) (show_name no) (do_not_autoplace no) (effects (font (size 1.27 1.27))))
  (property "Description" "Diode" (at 113.03 87.63 0) (hide yes) (show_name no) (do_not_autoplace no) (effects (font (size 1.27 1.27))))
  (property "Sim.Device" "D" (at 113.03 87.63 0) (hide yes) (show_name no) (do_not_autoplace no) (effects (font (size 1.27 1.27))))
  (property "Sim.Pins" "1=K 2=A" (at 113.03 87.63 0) (hide yes) (show_name no) (do_not_autoplace no) (effects (font (size 1.27 1.27))))
  (pin "1")
  (pin "2"))
 (symbol
  (lib_id "Mechanical:MountingHole")
  (at 198.12 57.15 0)
  (unit 1)
  (body_style 1)
  (exclude_from_sim no)
  (in_bom no)
  (on_board yes)
  (in_pos_files yes)
  (dnp no)
  (fields_autoplaced yes)
  (property "Reference" "H2" (at 200.66 55.8799 0) (show_name no) (do_not_autoplace no) (effects (font (size 1.27 1.27)) (justify left)))
  (property "Value" "MountingHole" (at 200.66 58.4199 0) (show_name no) (do_not_autoplace no) (effects (font (size 1.27 1.27)) (justify left)))
  (property "Footprint" "MountingHole:MountingHole_3.2mm_M3" (at 198.12 57.15 0) (hide yes) (show_name no) (do_not_autoplace no) (effects (font (size 1.27 1.27))))
  (property "Datasheet" "" (at 198.12 57.15 0) (hide yes) (show_name no) (do_not_autoplace no) (effects (font (size 1.27 1.27))))
  (property "Description" "Mounting Hole without connection" (at 198.12 57.15 0) (hide yes) (show_name no) (do_not_autoplace no) (effects (font (size 1.27 1.27)))))
 (symbol
  (lib_id "power:GND")
  (at 132.08 95.25 0)
  (unit 1)
  (body_style 1)
  (exclude_from_sim no)
  (in_bom yes)
  (on_board yes)
  (in_pos_files yes)
  (dnp no)
  (fields_autoplaced yes)
  (property "Reference" "#PWR02" (at 132.08 101.6 0) (hide yes) (show_name no) (do_not_autoplace no) (effects (font (size 1.27 1.27))))
  (property "Value" "GND" (at 132.08 100.33 0) (show_name no) (do_not_autoplace no) (effects (font (size 1.27 1.27))))
  (property "Footprint" "" (at 132.08 95.25 0) (hide yes) (show_name no) (do_not_autoplace no) (effects (font (size 1.27 1.27))))
  (property "Datasheet" "" (at 132.08 95.25 0) (hide yes) (show_name no) (do_not_autoplace no) (effects (font (size 1.27 1.27))))
  (property "Description" "Power symbol creates a global label with name \"GND\" , ground" (at 132.08 95.25 0) (hide yes) (show_name no) (do_not_autoplace no) (effects (font (size 1.27 1.27))))
  (pin "1"))
 (symbol
  (lib_id "Device:D")
  (at 113.03 78.74 0)
  (mirror y)
  (unit 1)
  (body_style 1)
  (exclude_from_sim no)
  (in_bom yes)
  (on_board yes)
  (in_pos_files yes)
  (dnp no)
  (fields_autoplaced yes)
  (property "Reference" "D1" (at 113.03 72.39 0) (show_name no) (do_not_autoplace no) (effects (font (size 1.27 1.27))))
  (property "Value" "D" (at 113.03 74.93 0) (show_name no) (do_not_autoplace no) (effects (font (size 1.27 1.27))))
  (property "Footprint" "Diode_SMD:D_SMA" (at 113.03 78.74 0) (hide yes) (show_name no) (do_not_autoplace no) (effects (font (size 1.27 1.27))))
  (property "Datasheet" "" (at 113.03 78.74 0) (hide yes) (show_name no) (do_not_autoplace no) (effects (font (size 1.27 1.27))))
  (property "Description" "Diode" (at 113.03 78.74 0) (hide yes) (show_name no) (do_not_autoplace no) (effects (font (size 1.27 1.27))))
  (property "Sim.Device" "D" (at 113.03 78.74 0) (hide yes) (show_name no) (do_not_autoplace no) (effects (font (size 1.27 1.27))))
  (property "Sim.Pins" "1=K 2=A" (at 113.03 78.74 0) (hide yes) (show_name no) (do_not_autoplace no) (effects (font (size 1.27 1.27))))
  (pin "1")
  (pin "2"))
 (symbol
  (lib_id "power:PWR_FLAG")
  (at 157.48 95.25 0)
  (unit 1)
  (body_style 1)
  (exclude_from_sim no)
  (in_bom yes)
  (on_board yes)
  (in_pos_files yes)
  (dnp no)
  (fields_autoplaced yes)
  (property "Reference" "#FLG03" (at 157.48 93.345 0) (hide yes) (show_name no) (do_not_autoplace no) (effects (font (size 1.27 1.27))))
  (property "Value" "PWR_FLAG" (at 157.48 90.17 0) (show_name no) (do_not_autoplace no) (effects (font (size 1.27 1.27))))
  (property "Footprint" "" (at 157.48 95.25 0) (hide yes) (show_name no) (do_not_autoplace no) (effects (font (size 1.27 1.27))))
  (property "Datasheet" "" (at 157.48 95.25 0) (hide yes) (show_name no) (do_not_autoplace no) (effects (font (size 1.27 1.27))))
  (property "Description" "Special symbol for telling ERC where power comes from" (at 157.48 95.25 0) (hide yes) (show_name no) (do_not_autoplace no) (effects (font (size 1.27 1.27))))
  (pin "1"))
 (symbol
  (lib_id "Device:C")
  (at 176.53 105.41 0)
  (unit 1)
  (body_style 1)
  (exclude_from_sim no)
  (in_bom yes)
  (on_board yes)
  (in_pos_files yes)
  (dnp no)
  (fields_autoplaced yes)
  (property "Reference" "C4" (at 180.34 104.1399 0) (show_name no) (do_not_autoplace no) (effects (font (size 1.27 1.27)) (justify left)))
  (property "Value" "0.1uF" (at 180.34 106.6799 0) (show_name no) (do_not_autoplace no) (effects (font (size 1.27 1.27)) (justify left)))
  (property "Footprint" "Capacitor_SMD:C_0805_2012Metric_Pad1.18x1.45mm_HandSolder" (at 177.4952 109.22 0) (hide yes) (show_name no) (do_not_autoplace no) (effects (font (size 1.27 1.27))))
  (property "Datasheet" "" (at 176.53 105.41 0) (hide yes) (show_name no) (do_not_autoplace no) (effects (font (size 1.27 1.27))))
  (property "Description" "Unpolarized capacitor" (at 176.53 105.41 0) (hide yes) (show_name no) (do_not_autoplace no) (effects (font (size 1.27 1.27))))
  (pin "1")
  (pin "2"))
 (symbol
  (lib_id "Device:C")
  (at 176.53 86.36 0)
  (unit 1)
  (body_style 1)
  (exclude_from_sim no)
  (in_bom yes)
  (on_board yes)
  (in_pos_files yes)
  (dnp no)
  (fields_autoplaced yes)
  (property "Reference" "C2" (at 180.34 85.0899 0) (show_name no) (do_not_autoplace no) (effects (font (size 1.27 1.27)) (justify left)))
  (property "Value" "0.1uF" (at 180.34 87.6299 0) (show_name no) (do_not_autoplace no) (effects (font (size 1.27 1.27)) (justify left)))
  (property "Footprint" "Capacitor_SMD:C_0805_2012Metric_Pad1.18x1.45mm_HandSolder" (at 177.4952 90.17 0) (hide yes) (show_name no) (do_not_autoplace no) (effects (font (size 1.27 1.27))))
  (property "Datasheet" "" (at 176.53 86.36 0) (hide yes) (show_name no) (do_not_autoplace no) (effects (font (size 1.27 1.27))))
  (property "Description" "Unpolarized capacitor" (at 176.53 86.36 0) (hide yes) (show_name no) (do_not_autoplace no) (effects (font (size 1.27 1.27))))
  (pin "1")
  (pin "2"))
 (sheet_instances
  (path ""
   (page "1")))
 (embedded_fonts no))
